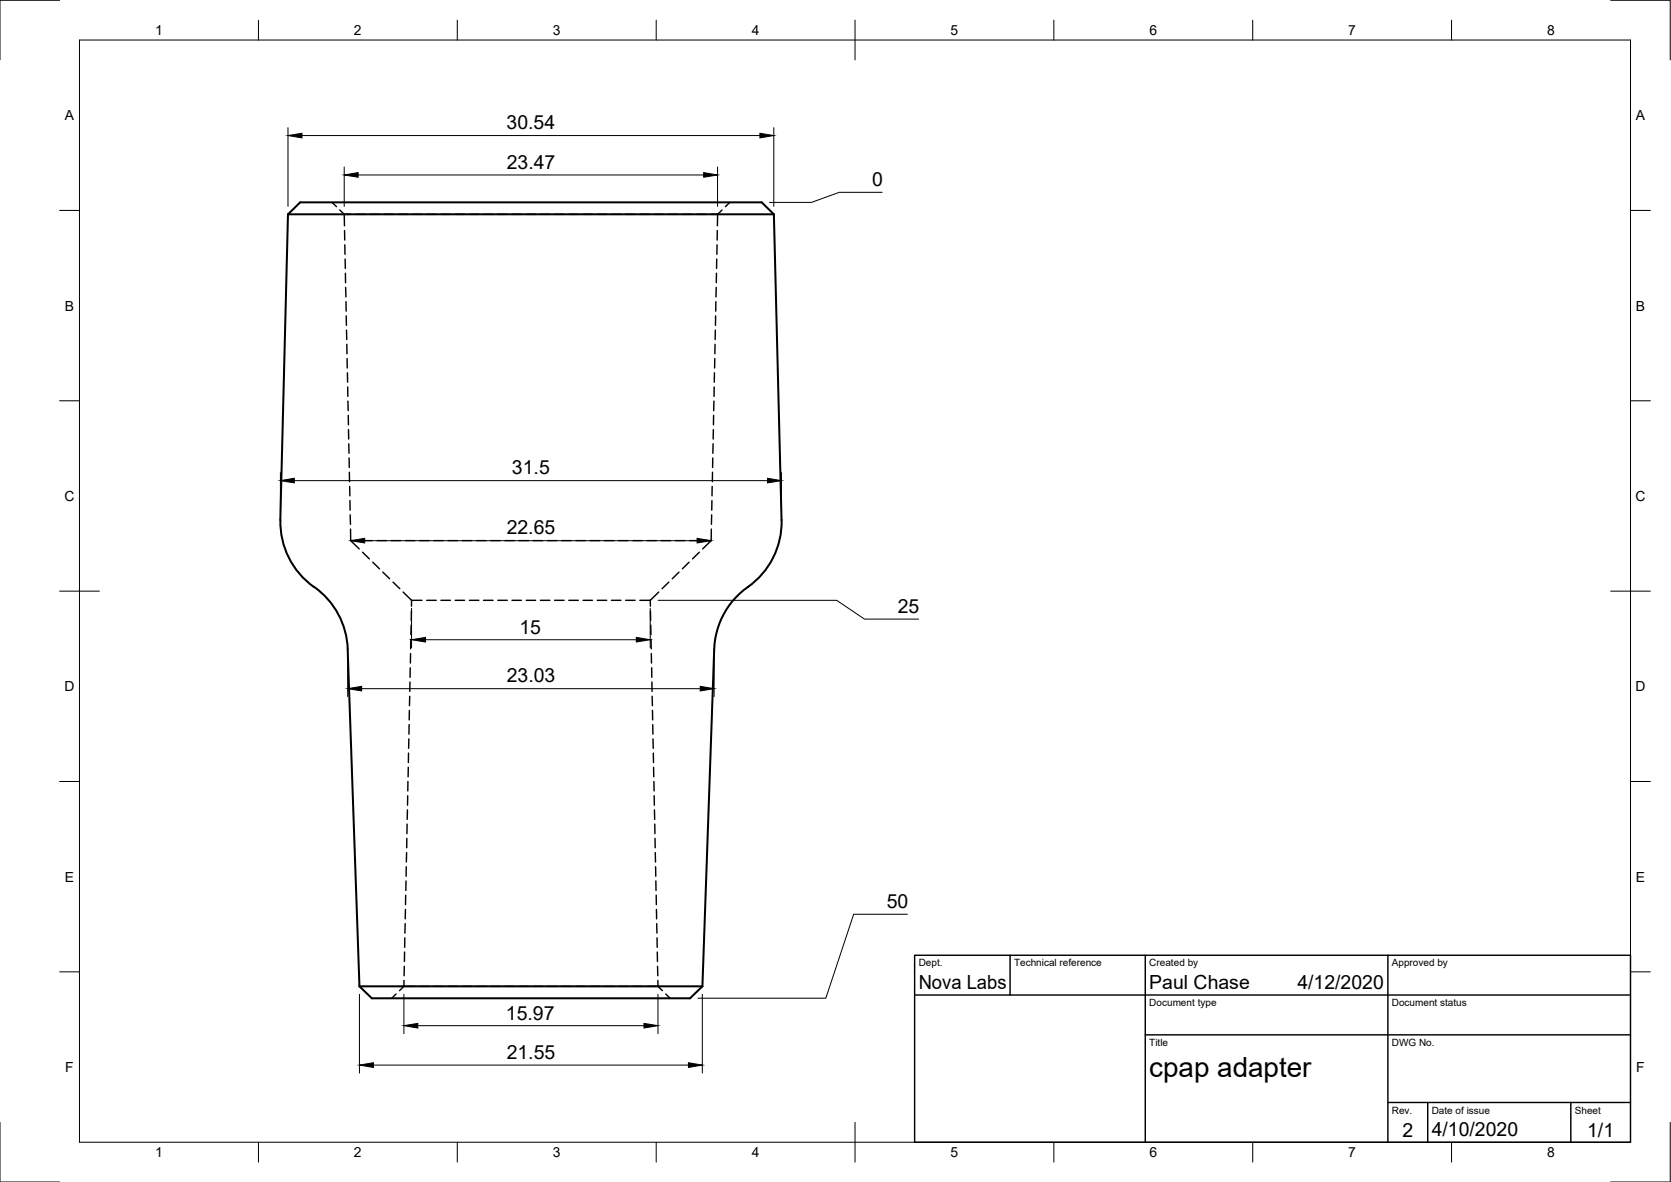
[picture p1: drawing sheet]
<svg xmlns="http://www.w3.org/2000/svg" width="420mm" height="297mm" viewBox="0 0 420 297" stroke-linecap="round" stroke-linejoin="round" font-family="sans-serif">
<!-- layer: Hidden -->
<g fill="none" stroke="#000" stroke-width=".36">
<path d="M83.5 50.8l1.1 1.1M85.4 52.8l1.2 1.1M86.6 53.9h1.6M86.6 53.9v2.9M86.6 57.9l.1 2.4M89.4 53.9h2.4M93 53.9h2.4M96.6 53.9h2.4M100.2 53.9h2.3M103.7 53.9h2.4M107.3 53.9h2.4M110.9 53.9h2.4"/>
<path d="M114.4 53.9h2.4M118 53.9h2.4M121.6 53.9h2.4M125.2 53.9h2.4M128.7 53.9h2.4M132.3 53.9h2.4M135.9 53.9h2.4M139.4 53.9h2.4M143 53.9h2.4M146.6 53.9h2.4M150.2 53.9h2.3M153.7 53.9h2.4"/>
<path d="M157.3 53.9h2.4M160.9 53.9h2.4M164.5 53.9h2.3M168 53.9h2.4M171.6 53.9h2.4M175.2 53.9h2.4M178.8 53.9h1.6M180.4 57.9l-.1 2.4M180.4 53.9v2.9M181.5 52.8l-1.1 1.1M183.5 50.8l-1.1 1.1M86.7 61.5v2.4"/>
<path d="M86.8 65.1v2.4M86.8 68.7l.1 2.3M86.9 72.2l.1 2.4M87 75.8v2.4M87.1 79.4v2.4M179.9 79.4v2.4M180 75.8v2.4M180.1 72.2l-.1 2.4M180.1 68.7v2.3M180.2 65.1v2.4M180.3 61.5v2.4M87.1 83l.1 2.3"/>
<path d="M87.2 86.5v2.4M87.3 90.1v2.4M87.4 93.7v2.3M87.4 97.2l.1 2.4M179.6 97.2l-.1 2.4M179.6 93.7v2.3M179.7 90.1v2.4M179.8 86.5l-.1 2.4M179.9 83l-.1 2.3M87.5 100.8v2.4M87.6 104.4v2.4M87.6 108l.1 2.3"/>
<path d="M87.7 111.5l.1 2.4M87.8 115.1v2.4M87.8 118.7l.1 2.3M179.2 118.7l-.1 2.3M179.2 115.1v2.4M179.3 111.5l-.1 2.4M179.4 108l-.1 2.3M179.4 104.4v2.4M179.5 100.8v2.4M87.9 122.2l.1 2.4M88 125.8v2.4M88.1 129.4v2.4"/>
<path d="M88.1 133l.1 2.9M88.2 135.9h1.8M88.2 135.9l2.1 2.1M91.2 138.8l1.7 1.6M91.2 135.9h2.4M94.8 135.9h2.4M98.4 135.9h2.4M101.9 135.9h2.4M105.5 135.9h2.4M109.1 135.9h2.4M112.6 135.9h2.4M116.2 135.9h2.4"/>
<path d="M119.8 135.9h2.4M123.4 135.9h2.4M127 135.9h2.3M130.5 135.9h2.4M134.1 135.9h2.4M137.7 135.9h2.3M141.2 135.9h2.4M144.8 135.9h2.4M148.4 135.9h2.4M152 135.9h2.3M155.5 135.9h2.4M159.1 135.9h2.4"/>
<path d="M162.7 135.9h2.4M166.2 135.9h2.4M169.8 135.9h2.4M173.4 135.9h2.4M175.8 138.8l-1.7 1.6M177 135.9h1.8M178.8 135.9l-2.1 2.1M178.9 133l-.1 2.9M178.9 129.4v2.4M179 125.8v2.4M179.1 122.2l-.1 2.4M93.7 141.3l1.7 1.6"/>
<path d="M96.3 143.8l1.7 1.6M98.8 146.3l1.7 1.6M101.4 148.8l2.1 2.1M103.4 157.1l-.1 2.4M103.4 153.5v2.4M103.5 150.9h2.6M103.5 150.9v1.4M107.3 150.9h2.4M110.9 150.9h2.4M114.4 150.9h2.4M118 150.9h2.4M121.6 150.9h2.4"/>
<path d="M125.2 150.9h2.4M128.7 150.9h2.4M132.3 150.9h2.4M135.9 150.9h2.4M139.4 150.9h2.4M143 150.9h2.4M146.6 150.9h2.4M150.2 150.9h2.3M153.7 150.9h2.4M157.3 150.9h2.4M160.9 150.9h2.6M163.5 150.9v1.4"/>
<path d="M163.6 153.5v2.4M163.6 157.1l.1 2.4M165.6 148.8l-2.1 2.1M168.2 146.3l-1.7 1.6M170.7 143.8l-1.7 1.6M173.3 141.3l-1.7 1.6M102.9 178.5v2.4M103 175v2.3M103.1 171.4l-.1 2.4M103.1 167.8v2.4M103.2 164.2v2.4M103.3 160.7v2.4"/>
<path d="M163.7 160.7v2.4M163.8 164.2v2.4M163.9 167.8v2.4M163.9 171.4l.1 2.4M164 175v2.3M164.1 178.5v2.4M102.5 200v2.3M102.6 196.4l-.1 2.4M102.7 192.8l-.1 2.4M102.7 189.3v2.3M102.8 185.7l-.1 2.4M102.9 182.1l-.1 2.4"/>
<path d="M164.1 182.1l.1 2.4M164.2 185.7l.1 2.4M164.3 189.3v2.3M164.3 192.8l.1 2.4M164.4 196.4l.1 2.4M164.5 200v2.3M102.2 217.8l-.1 2.4M102.2 214.3v2.3M102.3 210.7v2.3M102.4 207.1l-.1 2.4M102.4 203.5v2.4M164.5 203.5l.1 2.4"/>
<path d="M164.6 207.1l.1 2.4M164.7 210.7v2.3M164.8 214.3v2.3M164.8 217.8l.1 2.4M101.7 239.3v2.3M101.8 235.7l-.1 2.4M101.9 232.1l-.1 2.4M101.9 228.5v2.4M102 225v2.3M102.1 221.4l-.1 2.4M164.9 221.4l.1 2.4M165 225v2.3"/>
<path d="M165.1 228.5v2.4M165.1 232.1l.1 2.4M165.2 235.7v2.4M165.3 239.3v2.3M99.6 249.8l-1.1 1.1M101.6 247.9h2.7M101.6 247.9l-1.1 1M101.6 246.4v1.5M101.7 242.8l-.1 2.4M105.5 247.9h2.4M109.1 247.9h2.4M112.6 247.9h2.4"/>
<path d="M116.2 247.9h2.4M119.8 247.9h2.4M123.4 247.9h2.4M127 247.9h2.3M130.5 247.9h2.4M134.1 247.9h2.4M137.7 247.9h2.3M141.2 247.9h2.4M144.8 247.9h2.4M148.4 247.9h2.4M152 247.9h2.3M155.5 247.9h2.4"/>
<path d="M159.1 247.9h2.4M162.7 247.9h2.7M165.3 242.8l.1 2.4M165.4 246.4v1.5M165.4 247.9l1.1 1M167.4 249.8l1.1 1.1"/>
</g>
<!-- layer: Visible -->
<path d="M72.4 53.9l3.1-3.1h116l3.1 3.1M72.4 53.9h122.2M72.4 53.9l-1.9 76.8M194.6 53.9l1.9 76.8a20 20 0 0 1-8.4 16.8M70.5 130.7a20 20 0 0 0 8.5 16.8M79 147.5a20 20 0 0 1 8.4 15.6M188 147.5a20 20 0 0 0-8.4 15.7l-3 84.7M87.4 163.2l3 84.7M90.4 247.9l3.1 3h80l3.1-3M90.4 247.9h86.2" fill="none" stroke="#000" stroke-width=".51"/>
<!-- layer: Border -->
<g fill="none" stroke="#000" stroke-width=".25">
<path d="M15 .1h-15v15M20 10.1h390v276.9h-390zM65 5.1v5M115 5.1v5M165 5.1v5M215 5.1v10M265 5.1v5M315 5.1v5M365 5.1v5M405 .1h15v15M15 52.9h5M410 52.9h5"/>
<path d="M15 100.7h5M410 100.7h5M15 148.6h10M405 148.6h10M15 196.4h5M410 196.4h5M15 244.2h5M410 244.2h5M0 282.1v14.9h15M65 287v5M115 287v5M165 287v5"/>
<path d="M215 282.1v9.9M265 287v5M315 287v5M365 287v5M420 282.1v14.9h-15"/>
</g>
<!-- layer: TitleBlock -->
<path d="M230 240.1h180v46.9h-180zM230 250h180M254 240.1v9.9M288 240.1v46.9M349 240.1v46.9M288 260.1h122M349 277.1h61M359 277.1v9.9M395 277.1v9.9" fill="none" stroke="#000" stroke-width=".36"/>
<!-- layer: Dimensions -->
<g fill="none" stroke="#000" stroke-width=".25">
<path d="M72.4 32.1v19.8M75.9 34.1h115.2M194.6 32.1v19.8M86.6 42v9.9M90 44h86.9M180.4 42v9.9M221.8 48.3h-10.8l-7 2.6h-10.5M70.5 118.8v9.9M196.5 118.8v9.9M74 120.8h119M91.7 135.9h83.6M103.5 152.9v9.9"/>
<path d="M163.5 152.9v9.9M165.5 150.9h44.9l7 4.7h13.6M87.4 165.1v10M90.9 173.1h85.2M107 160.8h53M179.6 165.1v10M228.2 229.8h-13.5l-7.1 21.1h-32.1M90.4 249.9v19.8M101.6 249.9v9.9M105.1 257.8h56.8M165.4 249.9v9.9M176.6 249.9v19.8"/>
<path d="M93.9 267.7h79.2"/>
</g>
<g fill="#000" stroke="#000" stroke-width=".25">
<path d="M72.4 34.1l3.5-.6v1.2zM191.1 33.5l3.5 .6-3.5 .6zM86.6 44l3.4-.6v1.1zM176.9 43.4l3.5 .6-3.5 .5zM70.5 120.8l3.5-.6v1.2zM88.2 135.9l3.5-.6v1.1zM175.3 135.3l3.5 .6-3.5 .5zM193 120.2l3.5 .6-3.5 .6zM87.4 173.1l3.5-.6v1.1zM103.5 160.8l3.5-.6v1.1zM160 160.2l3.5 .6-3.5 .5zM176.1 172.5l3.5 .6-3.5 .5z"/>
<path d="M101.6 257.8l3.5-.6v1.1zM161.9 257.2l3.5 .6-3.5 .5zM90.4 267.7l3.5-.6v1.2zM173.1 267.1l3.5 .6-3.5 .6z"/>
</g>
<text font-size="7" x="289" y="270.6">cpap adapter</text>
<g font-size="4.9">
<text x="127.4" y="32.5">30.54</text>
<text x="127.4" y="42.4">23.47</text>
<text x="219.3" y="46.8">0</text>
<text x="128.7" y="119.2">31.5</text>
<text x="127.4" y="134.3">22.65</text>
<text x="225.7" y="154">25</text>
<text x="130.6" y="159.2">15</text>
<text x="127.4" y="171.5">23.03</text>
<text x="222.9" y="228.2">50</text>
<text x="231" y="248.5">Nova Labs</text>
<text x="289" y="248.5">Paul Chase</text>
<text x="326.2" y="248.5">4/12/2020</text>
<text x="127.2" y="256.2">15.97</text>
<text x="127.4" y="266.1">21.55</text>
<text x="352.6" y="285.7">2</text>
<text x="360" y="285.5">4/10/2020</text>
<text x="399.1" y="285.7">1/1</text>
</g>
<g font-size="3.5">
<text x="39" y="8.8">1</text>
<text x="89" y="8.8">2</text>
<text x="139" y="8.8">3</text>
<text x="189" y="8.8">4</text>
<text x="239" y="8.8">5</text>
<text x="289" y="8.8">6</text>
<text x="339" y="8.8">7</text>
<text x="389" y="8.8">8</text>
<text x="16.3" y="30.2">A</text>
<text x="411.3" y="30.2">A</text>
<text x="16.3" y="78">B</text>
<text x="411.3" y="78">B</text>
<text x="16.2" y="125.9">C</text>
<text x="411.2" y="125.9">C</text>
<text x="16.2" y="173.7">D</text>
<text x="411.2" y="173.7">D</text>
<text x="16.3" y="221.6">E</text>
<text x="411.3" y="221.6">E</text>
<text x="16.4" y="269.4">F</text>
<text x="411.4" y="269.4">F</text>
<text x="39" y="290.8">1</text>
<text x="89" y="290.8">2</text>
<text x="139" y="290.8">3</text>
<text x="189" y="290.8">4</text>
<text x="239" y="290.8">5</text>
<text x="289" y="290.8">6</text>
<text x="339" y="290.8">7</text>
<text x="389" y="290.8">8</text>
</g>
<g font-size="2.5">
<text x="231" y="242.9">Dept.</text>
<text x="255" y="242.9">Technical reference</text>
<text x="289" y="242.9">Created by</text>
<text x="350" y="242.9">Approved by</text>
<text x="289" y="252.8">Document type</text>
<text x="350" y="252.8">Document status</text>
<text x="289" y="262.9">Title</text>
<text x="350" y="262.9">DWG No.</text>
<text x="350" y="279.9">Rev.</text>
<text x="360" y="279.9">Date of issue</text>
<text x="396" y="279.9">Sheet</text>
</g>
</svg>
